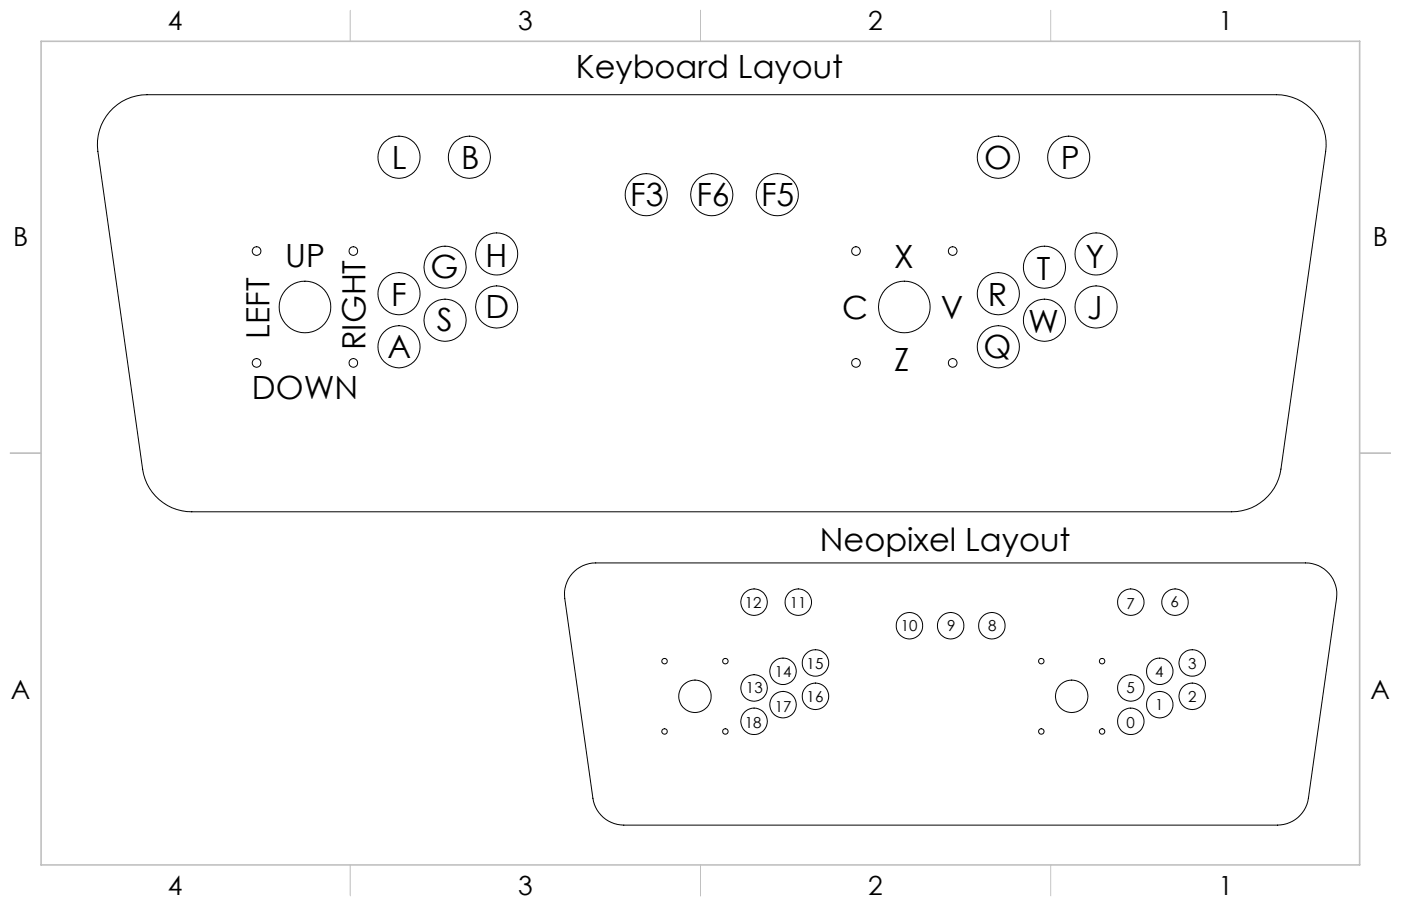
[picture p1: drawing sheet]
<svg xmlns="http://www.w3.org/2000/svg" width="432mm" height="279mm" viewBox="0 0 432 279" stroke-linecap="round" stroke-linejoin="round" font-family="sans-serif">
<path d="M108 3.2v9.5M215.9 3.2v9.5M323.8 3.2v9.5M3.1 139.7h9.6M419.1 139.7h9.5M108 266.7v9.6M215.9 266.7v9.6M323.8 266.7v9.6" fill="none" stroke="#c0c0c0" stroke-width=".31"/>
<path d="M12.7 12.7h406.4v254h-406.4z" fill="none" stroke="#c0c0c0" stroke-width=".5"/>
<g fill="none" stroke="#000" stroke-width=".31">
<path d="M34.9 33.3a15.2 15.2 0 0 1 10.4-4.1h348.1a15.3 15.3 0 0 1 15.2 17.5l-13.8 98a15.3 15.3 0 0 1-15.2 13.1h-320.5a15.3 15.3 0 0 1-15.1-13.1l-13.8-98a15.4 15.4 0 0 1 4.7-13.4zM177.1 176.2l2.5-1.8 2-.6 2-.2h218.8a9.6 9.6 0 0 1 9.5 11l-8.6 61.6a9.6 9.6 0 0 1-9.6 8.3h-201.4a9.6 9.6 0 0 1-9.6-8.3l-8.6-61.6a9.7 9.7 0 0 1 3-8.4z"/>
<circle cx="123" cy="48.5" r="6.5"/>
<circle cx="144.7" cy="48.5" r="6.5"/>
<circle cx="307.7" cy="48.5" r="6.5"/>
<circle cx="329.4" cy="48.5" r="6.5"/>
<circle cx="79.1" cy="77.4" r="1.34"/>
<circle cx="108.9" cy="77.4" r="1.34"/>
<circle cx="153.1" cy="78.3" r="6.5"/>
<circle cx="199.2" cy="60" r="6.5"/>
<circle cx="219.4" cy="60" r="6.5"/>
<circle cx="239.6" cy="60" r="6.5"/>
<circle cx="263.8" cy="77.4" r="1.34"/>
<circle cx="293.6" cy="77.4" r="1.34"/>
<circle cx="337.8" cy="78.3" r="6.5"/>
<circle cx="94" cy="94.7" r="7.9"/>
<circle cx="123" cy="90.6" r="6.5"/>
<circle cx="137.2" cy="98.8" r="6.5"/>
<circle cx="137.2" cy="82.4" r="6.5"/>
<circle cx="153.1" cy="94.7" r="6.5"/>
<circle cx="278.7" cy="94.7" r="8"/>
<circle cx="307.7" cy="90.6" r="6.5"/>
<circle cx="321.9" cy="98.8" r="6.5"/>
<circle cx="321.9" cy="82.4" r="6.5"/>
<circle cx="337.8" cy="94.7" r="6.5"/>
<circle cx="79.1" cy="111.9" r="1.35"/>
<circle cx="108.9" cy="111.9" r="1.35"/>
<circle cx="123" cy="106.9" r="6.5"/>
<circle cx="263.8" cy="111.9" r="1.35"/>
<circle cx="293.6" cy="111.9" r="1.35"/>
<circle cx="307.7" cy="106.9" r="6.5"/>
<circle cx="232.4" cy="185.7" r="4.1"/>
<circle cx="246" cy="185.7" r="4.1"/>
<circle cx="280.3" cy="193" r="4.1"/>
<circle cx="293" cy="193" r="4.1"/>
<circle cx="305.7" cy="193" r="4.1"/>
<circle cx="348.5" cy="185.7" r="4.1"/>
<circle cx="362.2" cy="185.7" r="4.1"/>
<circle cx="204.8" cy="203.9" r=".85"/>
<circle cx="214.2" cy="214.7" r="5"/>
<circle cx="223.6" cy="203.9" r=".85"/>
<circle cx="232.4" cy="212.2" r="4.1"/>
<circle cx="241.3" cy="217.3" r="4.1"/>
<circle cx="241.3" cy="207" r="4.1"/>
<circle cx="251.3" cy="214.7" r="4.1"/>
<circle cx="251.3" cy="204.4" r="4.1"/>
<circle cx="320.9" cy="203.9" r=".84"/>
<circle cx="330.3" cy="214.7" r="5"/>
<circle cx="339.7" cy="203.9" r=".84"/>
<circle cx="348.5" cy="212.1" r="4.1"/>
<circle cx="357.4" cy="217.3" r="4.1"/>
<circle cx="357.4" cy="207" r="4.1"/>
<circle cx="367.4" cy="214.7" r="4.1"/>
<circle cx="367.5" cy="204.5" r="4.1"/>
<circle cx="204.8" cy="225.6" r=".85"/>
<circle cx="223.6" cy="225.6" r=".85"/>
<circle cx="232.4" cy="222.5" r="4.1"/>
<circle cx="320.9" cy="225.6" r=".84"/>
<circle cx="339.7" cy="225.6" r=".84"/>
<circle cx="348.5" cy="222.4" r="4.1"/>
</g>
<g font-size="9.9">
<text x="177.5" y="24.1">Keyboard Layout</text>
<text x="120.8" y="52.1">L</text>
<text x="142.2" y="52.1">B</text>
<text x="303.4" y="52.2">O</text>
<text x="327" y="52.2">P</text>
<text x="194.2" y="63.5">F3</text>
<text x="214.6" y="63.5">F6</text>
<text x="234.6" y="63.5">F5</text>
<text x="87.9" y="82.3">UP</text>
<text x="149.6" y="82.3">H</text>
<text x="275.6" y="82.8">X</text>
<text x="334.5" y="82.8">Y</text>
<text x="132.7" y="85.8">G</text>
<text x="319.5" y="86.4">T</text>
<text x="120.6" y="94.2">F</text>
<text x="304.5" y="94.3">R</text>
<text x="149.7" y="98.1">D</text>
<text x="259.6" y="98.5">C</text>
<text x="289.9" y="98.5">V</text>
<text x="335.1" y="98.5">J</text>
<text x="83.1" y="104.4" transform="rotate(-90 83.1 104.4)">LEFT</text>
<text x="112.7" y="108" transform="rotate(-90 112.7 108)">RIGHT</text>
<text x="134.7" y="102">S</text>
<text x="316.9" y="102.7">W</text>
<text x="119.5" y="110.3">A</text>
<text x="303.2" y="110.4">Q</text>
<text x="275.6" y="114.5">Z</text>
<text x="77.7" y="123">DOWN</text>
<text x="252.7" y="169.8">Neopixel Layout</text>
</g>
<g font-size="8.1">
<text x="51.7" y="9.3">4</text>
<text x="159.7" y="9.3">3</text>
<text x="267.6" y="9.3">2</text>
<text x="375.6" y="9.3">1</text>
<text x="4" y="76">B</text>
<text x="423.1" y="76">B</text>
<text x="3.3" y="215.7">A</text>
<text x="422.4" y="215.7">A</text>
<text x="51.7" y="276">4</text>
<text x="159.7" y="276">3</text>
<text x="267.6" y="276">2</text>
<text x="375.6" y="276">1</text>
</g>
<g font-size="4.7">
<text x="229.5" y="187.4">12</text>
<text x="243.4" y="187.4">11</text>
<text x="347.2" y="188">7</text>
<text x="360.8" y="187.3">6</text>
<text x="277.6" y="194.7">10</text>
<text x="291.9" y="194.7">9</text>
<text x="304.5" y="194.7">8</text>
<text x="238.8" y="208.9">14</text>
<text x="248.6" y="206.2">15</text>
<text x="356" y="208.9">4</text>
<text x="366.2" y="206.2">3</text>
<text x="229.9" y="213.7">13</text>
<text x="347.2" y="213.7">5</text>
<text x="238.8" y="219.5">17</text>
<text x="248.6" y="216.6">16</text>
<text x="356" y="219">1</text>
<text x="366.2" y="216.4">2</text>
<text x="229.5" y="224.5">18</text>
<text x="347.2" y="224.4">0</text>
</g>
</svg>
